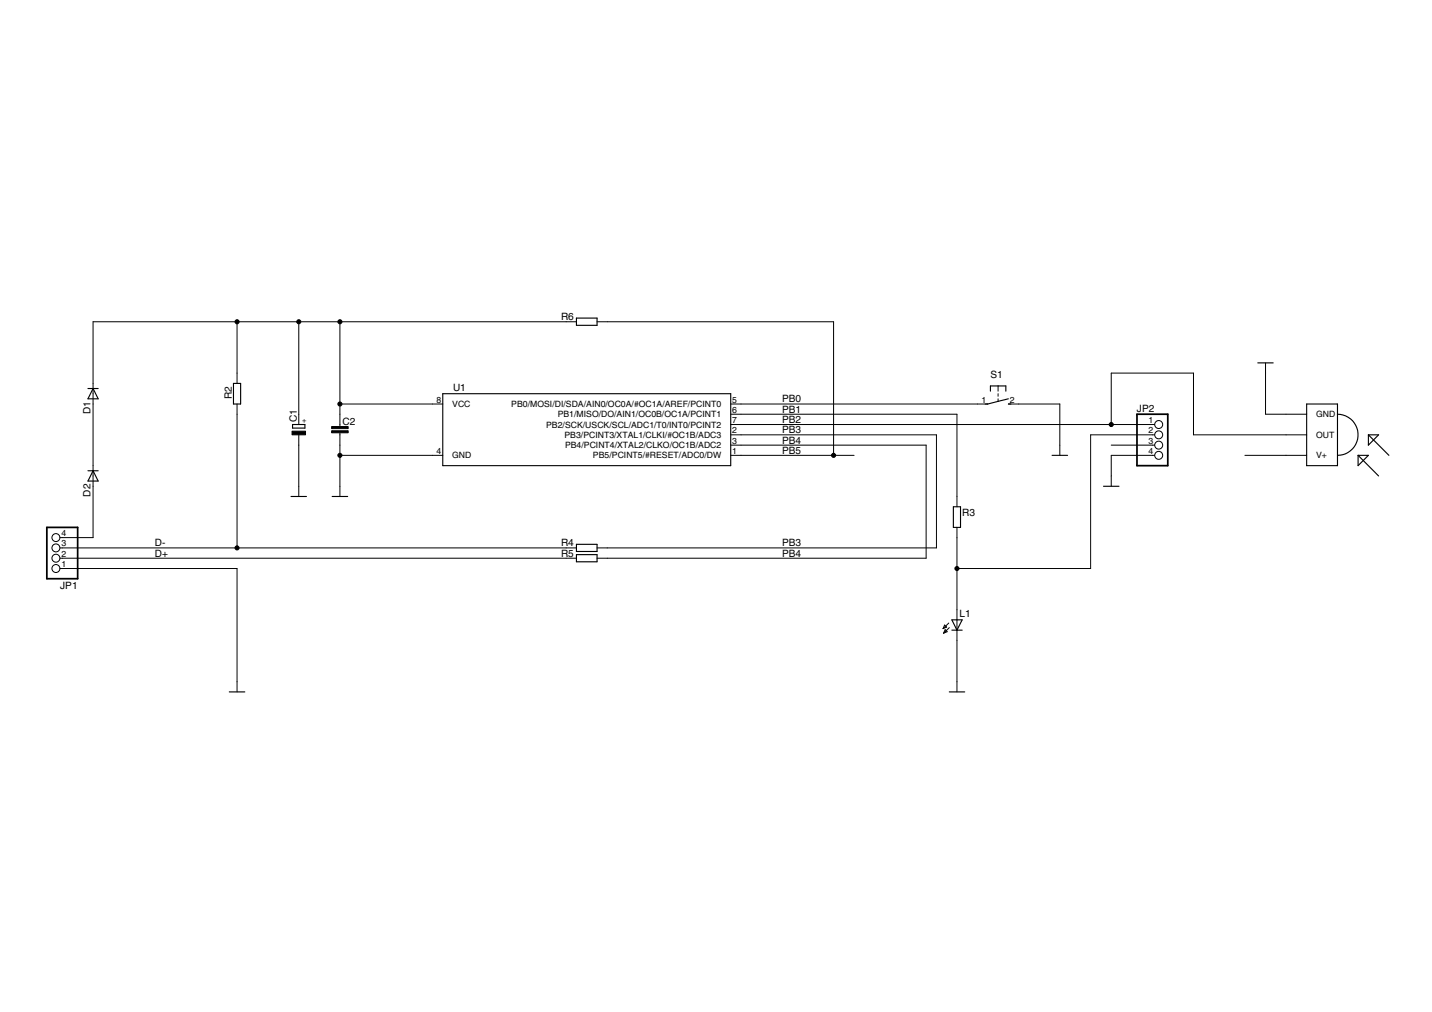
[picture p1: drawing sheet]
<svg xmlns="http://www.w3.org/2000/svg" width="297mm" height="210mm" viewBox="0 0 297 210" stroke-linecap="round" stroke-linejoin="round" font-family="sans-serif">
<g fill="none" stroke="#000" stroke-width=".23">
<path d="M48.4 79.5h1.5v4.3h-1.5zM119.6 66h4.2v1.5h-4.2zM260.9 75.3h3.2M18.2 97.6h2.2M18.2 80.6h2.2M19.3 97.6l1.1 2.2h-2.2zM19.3 80.6l1.1 2.1h-2.2zM60.7 88.1h2.5v.7h-2.5zM91.8 81.7h59.8v14.9h-59.8zM205.4 81.1v-1h3.2v1M209.2 82.7l-4.3 1.1h-.5M209.2 83.8h.5"/>
<path d="M218.2 94.4h3.2M271 83.8h6.4v12.8h-6.4zM277.4 85.9a4.3 4.3 0 0 1 4.3 4.3 4.3 4.3 0 0 1-4.3 4.2M281.7 94.4h2.1l-2.1 2.2zM281.7 94.4l4.3 4.3M283.8 90.2h2.2l-2.2 2.1zM283.8 90.2l4.3 4.2M60.4 103h3.2M68.9 103h3.2M119.6 112.9h4.2v1.5h-4.2zM119.6 115h4.2v1.5h-4.2zM197.8 105.1h1.4v4.3h-1.4z"/>
<path d="M228.9 100.9h3.2M197.4 128.6h2.2l-1.1 2.1zM197.4 130.7h2.2M47.6 143.5h3.2M196.9 143.5h3.2"/>
</g>
<g fill="none" stroke="#000" stroke-width=".21">
<path d="M49.2 66.7v12.8M62 66.7v21.4M70.5 66.7v21.8M119.6 66.7h-100.3v44.8h-6.9M123.8 66.7h49.1v27.7M262.5 75.3v10.6h8.5M49.2 83.8v29.8M62 90.2v12.8M70.5 89.8v13.2M70.5 94.4h21.3M70.5 83.8h21.3M151.6 85.9h46.9v19.2"/>
<path d="M151.6 90.2h42.6v23.4h-70.4M151.6 92.3h40.5v23.5h-68.3M151.6 94.4h25.6M151.6 83.8h53.3M151.6 88.1h87.9M207 80.1v1M207 81.7v.5M207 82.7v.5M209.2 83.8h10.6v10.6M230.5 88.1v-10.7h17.1v12.8h23.4M230.5 92.3h9M239.5 94.4h-9v6.5"/>
<path d="M239.5 90.2h-13.3v27.7h-27.7M258.2 94.4h12.8M12.4 117.9h36.8v25.6M12.4 113.6h107.2M12.4 115.8h107.2M198.5 109.4v34.1M195.9 129.6l.5 .5-.8 .3zM196 130.6l.5 .4-.8 .3zM196.8 129.2l-1.2 1.2M196.9 130.2l-1.2 1.1"/>
<circle cx="240.3" cy="90.2" r=".83"/>
<circle cx="240.3" cy="94.4" r=".83"/>
<circle cx="240.3" cy="92.3" r=".83"/>
<circle cx="240.3" cy="88.1" r=".83"/>
<circle cx="11.6" cy="115.8" r=".83"/>
<circle cx="11.6" cy="113.6" r=".83"/>
<circle cx="11.6" cy="111.5" r=".83"/>
<circle cx="11.6" cy="117.9" r=".83"/>
</g>
<path d="M60.6 89.4h2.8v.8h-2.8zM68.8 89.3h3.4v.5h-3.4zM68.8 88.5h3.4v.4h-3.4z" fill="#000" stroke="#000" stroke-width=".21"/>
<path d="M235.8 85.9h6.4v10.7h-6.4zM9.7 109.4h6.4v10.6h-6.4z" fill="none" stroke="#000" stroke-width=".36"/>
<g fill="#000" stroke="#000" stroke-width=".21">
<circle cx="49.2" cy="66.7" r=".42"/>
<circle cx="62" cy="66.7" r=".42"/>
<circle cx="70.5" cy="66.7" r=".42"/>
<circle cx="70.5" cy="94.4" r=".42"/>
<circle cx="70.5" cy="83.8" r=".42"/>
<circle cx="172.9" cy="94.4" r=".42"/>
<circle cx="230.5" cy="88.1" r=".42"/>
<circle cx="49.2" cy="113.6" r=".42"/>
<circle cx="198.5" cy="117.9" r=".42"/>
</g>
<g font-size="2.4">
<text x="116.4" y="66.4">R6</text>
<text x="48.1" y="82.7" transform="rotate(-90 48.1 82.7)">R2</text>
<text x="94" y="81">U1</text>
<text x="162.2" y="83.5">PB0</text>
<text x="205.4" y="78.5">S1</text>
<text x="18.8" y="85.9" transform="rotate(-90 18.8 85.9)">D1</text>
<text x="61.6" y="87.6" transform="rotate(-90 61.6 87.6)">C1</text>
<text x="71" y="88.1">C2</text>
<text x="162.2" y="89.9">PB3</text>
<text x="162.2" y="85.6">PB1</text>
<text x="162.2" y="87.7">PB2</text>
<text x="235.8" y="85.4">JP2</text>
<text x="162.2" y="92">PB4</text>
<text x="162.2" y="94.1">PB5</text>
<text x="18.8" y="103" transform="rotate(-90 18.8 103)">D2</text>
<text x="199.6" y="106.9">R3</text>
<text x="32.1" y="113.3">D-</text>
<text x="116.4" y="113.3">R4</text>
<text x="162.2" y="113.3">PB3</text>
<text x="32.1" y="115.5">D+</text>
<text x="116.4" y="115.5">R5</text>
<text x="162.2" y="115.5">PB4</text>
<text x="12.5" y="122.1">JP1</text>
<text x="199" y="128">L1</text>
</g>
<g font-size="2.1">
<text x="90.5" y="83.5">8</text>
<text x="151.9" y="83.5">5</text>
<text x="203.6" y="83.5">1</text>
<text x="209.5" y="83.5">2</text>
<text x="93.8" y="84.4">VCC</text>
<text x="106" y="84.4">PB0/MOSI/DI/SDA/AIN0/OC0A/#OC1A/AREF/PCINT0</text>
<text x="113.3" y="88.7">PB2/SCK/USCK/SCL/ADC1/T0/INT0/PCINT2</text>
<text x="115.7" y="86.6">PB1/MISO/DO/AIN1/OC0B/OC1A/PCINT1</text>
<text x="151.9" y="89.9">2</text>
<text x="151.9" y="87.8">7</text>
<text x="151.9" y="85.6">6</text>
<text x="238.2" y="87.8">1</text>
<text x="238.2" y="89.9">2</text>
<text x="273" y="86.6">GND</text>
<text x="90.5" y="94.2">4</text>
<text x="93.8" y="95.1">GND</text>
<text x="117.1" y="90.8">PB3/PCINT3/XTAL1/CLKI/#OC1B/ADC3</text>
<text x="117.2" y="92.9">PB4/PCINT4/XTAL2/CLKO/OC1B/ADC2</text>
<text x="123" y="95.1">PB5/PCINT5/#RESET/ADC0/DW</text>
<text x="151.9" y="94.2">1</text>
<text x="151.9" y="92">3</text>
<text x="238.2" y="92">3</text>
<text x="238.2" y="94.2">4</text>
<text x="273" y="90.8">OUT</text>
<text x="273" y="95.1">V+</text>
<text x="12.7" y="113.3">3</text>
<text x="12.7" y="111.2">4</text>
<text x="12.7" y="117.6">1</text>
<text x="12.7" y="115.5">2</text>
</g>
<text font-size="1.7" x="63.5" y="87.7" transform="rotate(-90 63.5 87.7)">+</text>
</svg>
